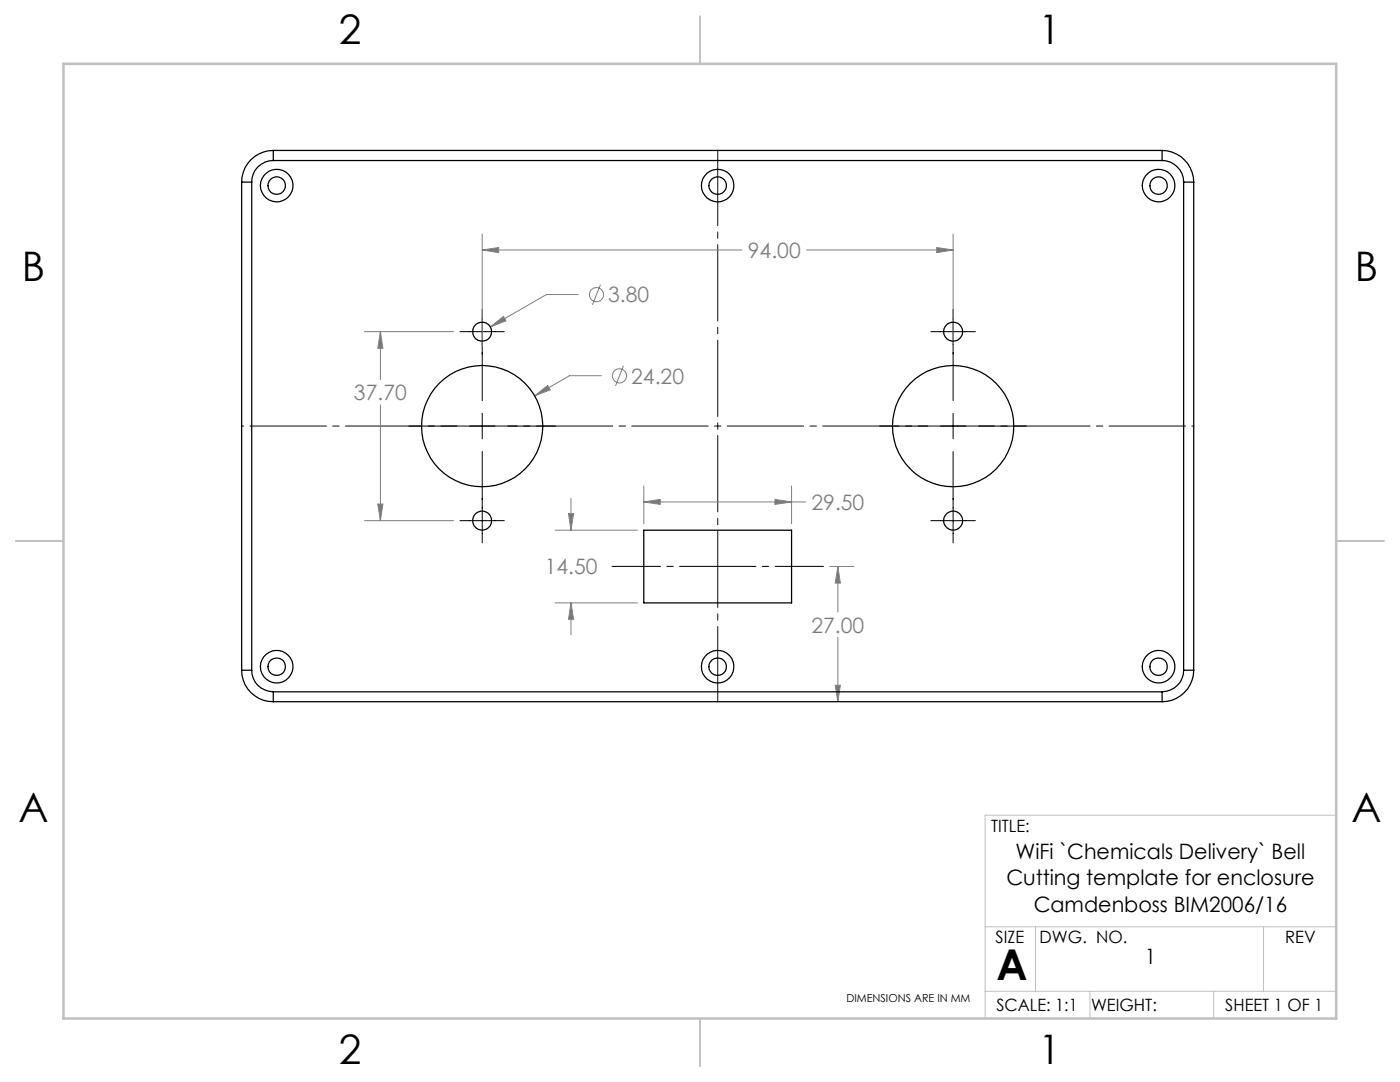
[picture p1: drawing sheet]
<svg xmlns="http://www.w3.org/2000/svg" width="279mm" height="216mm" viewBox="0 0 279 216" stroke-linecap="round" stroke-linejoin="round" font-family="sans-serif">
<g fill="none" stroke="#808080" stroke-width=".2">
<path d="M96.2 49.9l3.3-.5v1zM96.2 46.7v22.4M96.2 49.9h51.9M115.4 58.8h-6.4l-11.1 6.4M119.8 56.8l-1.6 4M161 49.9h29.2M186.9 49.4l3.3 .5-3.3 .5zM190.2 46.7v22.4M72.7 66.2h17.8M75.9 66.2l.5 3.3h-1zM75.9 66.2v9.5M97.9 65.2l2.6-2.1 .5 .9z"/>
<path d="M106.7 79l2.6-2.1 .5 .9zM120 75h-6.3l-7 4M124.4 73l-1.6 4M75.9 80.8v23.1M113.9 99.4v6.4M128.5 97v7.5M154.7 99.7l3.3 .5-3.3 .4zM158 97v7.5M72.7 103.9h17.8M75.4 100.6h1l-.5 3.3zM110.8 105.8h16.4M113.5 102.5h1l-.6 3.3z"/>
<path d="M128.5 100.2l3.3-.5v.9zM128.5 100.2h32.3M165.6 113h4.8M167.2 113l.5 3.3h-1zM167.2 113v9.1M110.8 120.3h16.4M113.9 120.3l.6 3.3h-1zM113.9 120.3v6.3M166.7 136.7h1l-.5 3.3zM167.2 127.2v12.8"/>
<circle cx="119" cy="58.8" r="1.41"/>
<circle cx="123.6" cy="75" r="1.41"/>
</g>
<path d="M143.2 30v110.1" fill="none" stroke="#000" stroke-width=".2" stroke-dasharray="15.2 1.3 1.3 1.3" stroke-dashoffset=".2"/>
<path d="M238.3 85h-190.1" fill="none" stroke="#000" stroke-width=".2" stroke-dasharray="15.2 1.3 1.3 1.3" stroke-dashoffset="-1.7"/>
<path d="M164.3 113h-42.2" fill="none" stroke="#000" stroke-width=".2" stroke-dasharray="15.2 1.3 1.3 1.3" stroke-dashoffset="5.6"/>
<g fill="none" stroke="#000" stroke-width=".2">
<path d="M91.8 66.2h8.8M96.2 61.7v18.2M185.8 66.2h8.9M190.2 61.7v18.2M81.6 85h9.6M93.7 85h5.1M96.2 82.5v5.1M96.2 90.1v18.2M101.3 85h9.6M175.6 85h9.5M187.7 85h5.1M190.2 82.5v5.1"/>
<path d="M190.2 90.1v18.2M195.3 85h9.6M91.8 103.9h8.8M185.8 103.9h8.9"/>
</g>
<path d="M266.7 162.7h-70.1v40.5M196.6 197.8h70.1M196.6 184.9h70.1M206.7 184.9v12.9M217.5 197.8v5.4M242.2 197.8v5.4M252.2 184.9v12.9" fill="none" stroke="#c0c0c0" stroke-width=".2"/>
<path d="M139.7 3.2v9.5M3.1 107.9h9.6M266.7 107.9h9.5M139.7 203.2v9.6" fill="none" stroke="#c0c0c0" stroke-width=".25"/>
<path d="M12.7 12.7h254v190.5h-254z" fill="none" stroke="#c0c0c0" stroke-width=".5"/>
<path d="M106.7 79l3.1-1.2-.5-.9zM154.7 99.7l3.3 .5-3.3 .4zM128.5 100.2l3.3-.5v.9zM113.5 102.5h1l-.6 3.3zM113.9 120.3l.6 3.3h-1zM97.9 65.2l3.1-1.2-.5-.9zM75.9 66.2l.5 3.3h-1zM75.4 100.6h1l-.5 3.3zM96.2 49.9l3.3-.5v1zM186.9 49.4l3.3 .5-3.3 .5zM167.2 113l.5 3.3h-1zM166.7 136.7h1l-.5 3.3z" fill="#808080"/>
<g fill="none" stroke="#000" stroke-width=".25">
<path d="M48.2 36.3h2M48.2 36.3v97.4M50.2 36.3v97.4M54.5 32a4.3 4.3 0 0 0-4.3 4.3M54.5 30a6.3 6.3 0 0 0-6.3 6.3M54.5 30v2M54.5 32h177.4M54.5 30h177.4M231.9 30v2M231.9 30a6.4 6.4 0 0 1 6.3 6.3M231.9 32a4.3 4.3 0 0 1 4.3 4.3M236.2 36.3h2"/>
<path d="M236.2 36.3v97.4M238.2 36.3v97.4M128.5 105.8h29.5v14.5h-29.5zM48.2 133.7a6.3 6.3 0 0 0 6.3 6.3M48.2 133.7h2M50.2 133.7a4.3 4.3 0 0 0 4.3 4.3M54.5 138v2M54.5 138h177.4M231.9 138v2M236.2 133.7a4.3 4.3 0 0 1-4.3 4.3M236.2 133.7h2M238.2 133.7a6.3 6.3 0 0 1-6.3 6.3"/>
<path d="M54.5 140h177.4"/>
<circle cx="55.2" cy="37" r="3.3"/>
<circle cx="55.2" cy="37" r="1.75"/>
<circle cx="143.2" cy="37" r="1.76"/>
<circle cx="143.2" cy="37" r="3.3"/>
<circle cx="231.2" cy="37" r="3.3"/>
<circle cx="231.2" cy="37" r="1.75"/>
<circle cx="96.2" cy="66.2" r="1.9"/>
<circle cx="190.2" cy="66.2" r="1.91"/>
<circle cx="96.2" cy="85" r="12.1"/>
<circle cx="190.2" cy="85" r="12.1"/>
<circle cx="96.2" cy="103.9" r="1.9"/>
<circle cx="190.2" cy="103.9" r="1.91"/>
<circle cx="55.2" cy="133" r="3.3"/>
<circle cx="55.2" cy="133" r="1.75"/>
<circle cx="143.2" cy="133" r="1.76"/>
<circle cx="143.2" cy="133" r="3.3"/>
<circle cx="231.2" cy="133" r="3.3"/>
<circle cx="231.2" cy="133" r="1.75"/>
</g>
<text font-size="8.5" x="198.9" y="195.5">A</text>
<g font-size="8.1">
<text x="67.6" y="8.9">2</text>
<text x="207.3" y="8.9">1</text>
<text x="4.4" y="56.2">B</text>
<text x="270.4" y="56.2">B</text>
<text x="3.7" y="164.1">A</text>
<text x="269.7" y="164.1">A</text>
<text x="67.6" y="212.4">2</text>
<text x="207.3" y="212.4">1</text>
</g>
<g font-size="4.2" fill="#808080">
<text x="149.3" y="51.5">94.00</text>
<text x="121.4" y="60.3">3.80</text>
<text x="126" y="76.5">24.20</text>
<text x="70.6" y="79.9">37.70</text>
<text x="162" y="101.7">29.50</text>
<text x="108.7" y="114.6">14.50</text>
<text x="162" y="126.2">27.00</text>
</g>
<g font-size="4.2">
<text x="202.7" y="171.4">WiFi `Chemicals Delivery` Bell</text>
<text x="200.8" y="176.7">Cutting template for enclosure</text>
<text x="206.3" y="181.9">Camdenboss BIM2006/16</text>
<text x="228.5" y="192.4">1</text>
</g>
<g font-size="3.4">
<text x="197.8" y="166">TITLE:</text>
<text x="198.7" y="188.1">SIZE</text>
<text x="207.5" y="188.1">DWG. NO.</text>
<text x="256.5" y="188.2">REV</text>
<text x="198.8" y="201.7">SCALE: 1:1</text>
<text x="217.7" y="201.8">WEIGHT:</text>
<text x="244.5" y="201.7">SHEET 1 OF 1</text>
</g>
<text font-size="2.2" x="168.9" y="199.9">DIMENSIONS ARE IN MM</text>
</svg>
